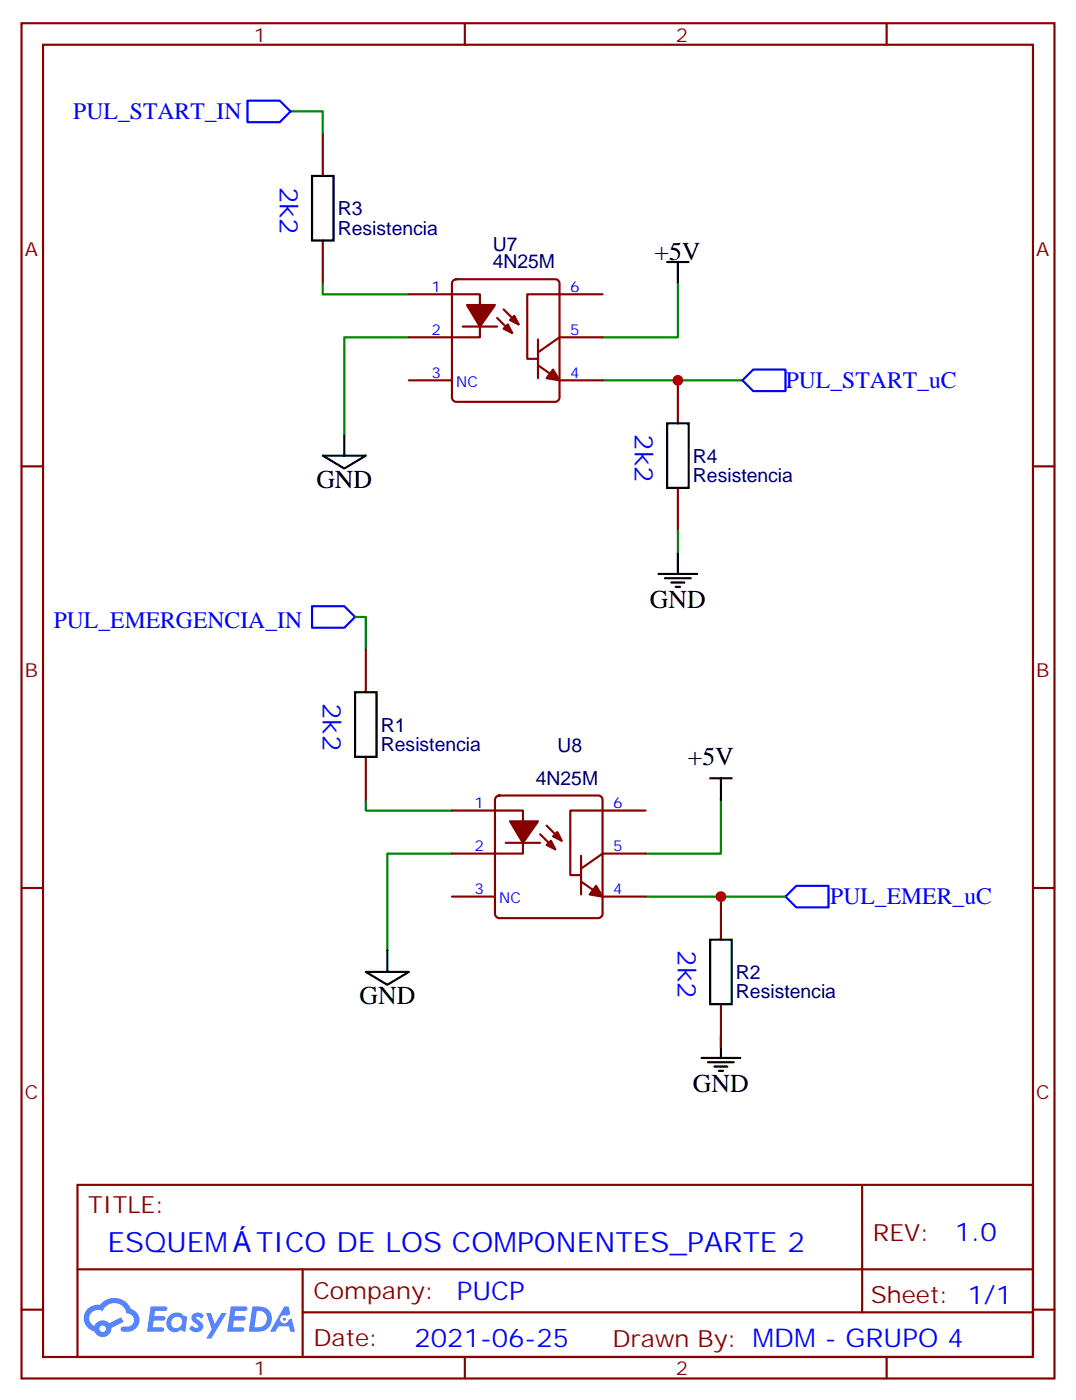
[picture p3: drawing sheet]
<svg xmlns="http://www.w3.org/2000/svg" width="176mm" height="230mm" viewBox="0 0 176 230" stroke-linecap="round" stroke-linejoin="round" font-family="sans-serif">
<g fill="none" stroke="#870000" stroke-width=".35">
<path d="M3.5 3.8h169.4v222.3h-169.4zM7.1 7.3h162.2v215.2h-162.2zM76.2 3.8v3.5M145.3 3.8v3.5M3.5 76.5h3.6M169.3 76.5h3.6M3.5 145.6h3.6M169.3 145.6h3.6M12.7 194.3h156.6v28.2h-156.6zM141.3 194.3v20.9M3.5 214.8h3.6M12.7 208.2h156.5"/>
<path d="M49.6 215.2h119.6M49.6 208.2v14.1M169.3 214.8h3.6M76.2 222.5v3.6M145.3 222.5v3.6"/>
</g>
<g fill="#5487ff">
<path d="M31.7 215.5a1.22 1.22 0 0 1 1.7 .3l-.4 .5a.47 .47 0 0 0-.3-.4 .47 .47 0 0 0-.5 .2v.1a1.55 1.55 0 0 1 1.1 1.5 1.34 1.34 0 0 1-2.3 .2l.5-.5a.6 .6 0 0 0 .4 .4 .6 .6 0 0 0 .6-.3l-.1-.2a1.48 1.48 0 0 1-1-1.4z"/>
<path d="M24.7 214.2h1.5a1.22 1.22 0 0 1 1.2 .2 .37 .37 0 0 1-.4 .6h-1.6l-.1 .8h1.5a.37 .37 0 0 1 .3 .4 .37 .37 0 0 1-.3 .4h-1.6l-.2 1.1h.8a1.15 1.15 0 0 1 1.1 .1 .36 .36 0 0 1-.3 .6h-2.5z"/>
<path d="M37.8 214.2h1.6a1.23 1.23 0 0 1 1.1 .2 .37 .37 0 0 1-.3 .6h-1.6l-.2 .8h1.6a.37 .37 0 0 1 .3 .4 .37 .37 0 0 1-.4 .4h-1.6l-.1 1.1h.7a1.15 1.15 0 0 1 1.1 .1 .36 .36 0 0 1-.3 .6h-2.5z"/>
<path d="M46.6 214.2h.7l.3 1.3-.6 .3a.69 .69 0 0 0-1 .3 .69 .69 0 0 0 .4 1 .69 .69 0 0 0 .9-.7l.5-.2 .6 2.2h-.8l-.3-.9h-1.7l-.5 .9h-.8z"/>
<path d="M33.8 215.3h.8l.6 1.8 1.1-1.8h.9l-2.6 4.2h-.8l.9-1.5z"/>
<path d="M41.4 214.2l-.6 4.2h1.3a2.11 2.11 0 0 0 2.5-2.1 2.11 2.11 0 0 0-2.5-2.1zM42.1 215a1.39 1.39 0 0 1 1.7 1.4 1.39 1.39 0 0 1-1.8 1.3h-.3z"/>
<path d="M27.7 215.9a1.48 1.48 0 0 0-.2 2 1.48 1.48 0 0 0 2 .3l.1-.1 .4 .2 .4 .1 .3-2.3-.2-.3h-.4a1.49 1.49 0 0 0-2.4 .1zM28.3 216.2a.91 .91 0 0 1 1.5 .2 .91 .91 0 0 1-.6 1.3 .88 .88 0 0 1-1.1-.3 .88 .88 0 0 1 .2-1.2z"/>
<path d="M14.4 214.6a2.18 2.18 0 0 0 1.1 3.7 1.44 1.44 0 0 0 1.6 .9 1.44 1.44 0 0 0 1.2-1.4l2-1-.5-.8-1.9 1a1.47 1.47 0 0 0-2.4 .4 1.39 1.39 0 0 1-.7-1.9 1.39 1.39 0 0 1 2-.5 2.08 2.08 0 0 1 2.2-1.3 2.08 2.08 0 0 1 1.8 1.7 1.07 1.07 0 0 1 1.2 1 1.07 1.07 0 0 1-1 1.1h-.7a.43 .43 0 0 0-.5 .4 .43 .43 0 0 0 .4 .5 2.06 2.06 0 0 0 2.1-.6 2.06 2.06 0 0 0 .3-2.3l-.7-.7-.4-.2a2.98 2.98 0 0 0-5.1-.6l-1.1 .1zM16.3 217.9a.55 .55 0 0 1 1.1 0 .55 .55 0 0 1-1.1 0z"/>
<circle cx="46.6" cy="216.3" r=".26"/>
</g>
<g fill="none" stroke="#000" stroke-width=".35">
<path d="M51.2 28.9h3.5v10.5h-3.5zM109.4 43h3.5M111.1 43v3.5M52.9 74.7h7.1l-3.6 2.1zM56.4 71.2v3.5M109.4 69.4h3.5v10.6h-3.5zM107.9 94.1h6.4M109 94.8h4.2M110.1 95.5h2.1M110.8 96.2h.7M111.1 90.6v3.5M58.2 113.5h3.5v10.6h-3.5z"/>
<path d="M116.4 127.6h3.5M118.2 127.6v3.6M60 159.4h7l-3.5 2.1zM63.5 155.9v3.5M116.4 154.1h3.5v10.6h-3.5zM115 173.5h6.4M116.1 174.2h4.2M117.1 174.9h2.1M117.8 175.6h.7M118.2 170v3.5"/>
</g>
<path d="M47.6 18.3h5.3v3.5M52.9 46.5v1.8h14.1M67 55.3h-10.6v15.9M111.1 46.5v8.8h-12.3M98.8 62.4h22.9M111.1 87.1v3.5M58.2 101.2h1.8v5.3M60 131.2v1.7h14.1M74.1 140h-10.6v15.9M118.2 131.2v8.8h-12.4M105.8 147h23" fill="none" stroke="#008700" stroke-width=".35"/>
<g fill="none" stroke="#870000" stroke-width=".35">
<path d="M52.9 21.8v7.1M52.9 39.4v7.1M67 48.3h11.7v7h-11.7M74.3 46l.5-.2h16.2a.71 .71 0 0 1 .7 .7v18.7a.76 .76 0 0 1-.7 .7h-16.2a.76 .76 0 0 1-.7-.7v-18.7zM75.8 53.6h5.7M81.5 52.1l2.5 2.5M82.5 50.7l2.5 2.5M88.2 59.9l3.5 2.5h7.1M88.2 55.7v6.3M98.8 48.3h-12.4v10.5h1.8M98.8 55.3h-7.1l-3.5 2.5M67 62.4h7.1"/>
<path d="M111.1 62.4v7M111.1 80v7.1M60 106.5v7M60 124.1v7.1M74.1 132.9h11.6v7.1h-11.6M81.4 130.7l.4-.2h16.3a.71 .71 0 0 1 .7 .7v18.7a.76 .76 0 0 1-.7 .7h-16.3a.76 .76 0 0 1-.7-.7v-18.7zM82.9 138.2h5.6M88.5 136.8l2.5 2.5M89.6 135.4l2.5 2.5M105.8 132.9h-12.3v10.6h1.7M105.8 140h-7l-3.6 2.5M74.1 147h7"/>
<path d="M95.2 144.6l3.6 2.4h7M95.2 140.3v6.4M118.2 147v7.1M118.2 164.7v7"/>
</g>
<path d="M40.6 16.5h5.3l1.7 1.8-1.7 1.7h-5.3zM123.5 60.6h5.3v3.5h-5.3l-1.8-1.7zM51.2 99.4h5.2l1.8 1.8-1.8 1.7h-5.2zM130.5 145.3h5.3v3.5h-5.3l-1.7-1.8z" fill="none" stroke="#00f" stroke-width=".35"/>
<g fill="#870000" stroke="#870000" stroke-width=".35">
<path d="M90.7 60.6l1 1.8-2.1-.4z"/>
<path d="M82.5 53.9l.8-.7 .7 1.4z"/>
<path d="M83.6 52.5l.7-.7 .7 1.4z"/>
<path d="M76.6 50h4.5l-2.4 3.6z"/>
<path d="M97.7 145.3l1.1 1.7-2.1-.3z"/>
<path d="M90.3 137.9l.7 1.4-1.4-.7z"/>
<path d="M91.4 136.5l.7 1.4-1.4-.7z"/>
<path d="M83.6 134.7h4.6l-2.5 3.5z"/>
</g>
<g fill="#c00">
<circle cx="111.1" cy="62.4" r=".88"/>
<circle cx="118.2" cy="147" r=".88"/>
</g>
<text font-size="4.6" fill="#00f" x="17.6" y="205.2">ESQUEM TICO DE LOS COMPONENTES_PARTE 2</text>
<g font-size="4.2" fill="#00f">
<text x="45.9" y="30.6" transform="rotate(90 45.9 30.6)">2k2</text>
<text x="104.1" y="71.2" transform="rotate(90 104.1 71.2)">2k2</text>
<text x="52.9" y="115.3" transform="rotate(90 52.9 115.3)">2k2</text>
<text x="111.1" y="155.9" transform="rotate(90 111.1 155.9)">2k2</text>
<text x="156.5" y="203.6">1.0</text>
<text x="74.9" y="213.1">PUCP</text>
<text x="68" y="220.9">2021-06-25</text>
</g>
<g font-size="4.2">
<text x="107.3" y="42.6">+5V</text>
<text x="51.9" y="80">GND</text>
<text x="106.5" y="99.8">GND</text>
<text x="112.8" y="125.5">+5V</text>
<text x="58.9" y="164.7">GND</text>
<text x="113.6" y="179.1">GND</text>
</g>
<g font-size="3.9" fill="#00f">
<text x="12" y="19.5">PUL_START_IN</text>
<text x="128.8" y="63.6">PUL_START_uC</text>
<text x="8.8" y="102.9">PUL_EMERGENCIA_IN</text>
<text x="136.1" y="148.3">PUL_EMER_uC</text>
</g>
<g font-size="3.9" fill="#800">
<text x="14.5" y="198.9">TITLE:</text>
<text x="143.1" y="203.6">REV:</text>
<text x="51.4" y="213.1">Company:</text>
<text x="142.7" y="213.7">Sheet: 1/1</text>
<text x="51.4" y="220.8">Date:</text>
<text x="100.4" y="220.9">Draw</text>
<text x="110.6" y="220.9">n By: MDM - GRUPO 4</text>
</g>
<g font-size="3.2" fill="#800">
<text x="41.6" y="6.8">1</text>
<text x="110.8" y="6.8">2</text>
<text x="4.1" y="41.9">A</text>
<text x="169.9" y="41.9">A</text>
<text x="4.1" y="111.1">B</text>
<text x="169.9" y="111.1">B</text>
<text x="4.1" y="180.2">C</text>
<text x="169.9" y="180.2">C</text>
<text x="41.6" y="225.5">1</text>
<text x="110.8" y="225.5">2</text>
</g>
<g font-size="3.2" fill="#000080">
<text x="55.4" y="35.3">R3</text>
<text x="55.4" y="38.5">Resistencia</text>
<text x="80.8" y="41.1">U7</text>
<text x="80.8" y="44">4N25M</text>
<text x="113.6" y="75.9">R4</text>
<text x="113.6" y="79">Resistencia</text>
<text x="62.4" y="120">R1</text>
<text x="62.4" y="123.1">Resistencia</text>
<text x="91.4" y="123.4">U8</text>
<text x="87.8" y="128.7">4N25M</text>
<text x="120.6" y="160.5">R2</text>
<text x="120.6" y="163.7">Resistencia</text>
</g>
<g font-size="2.5" fill="#00f">
<text x="70.8" y="47.9">1</text>
<text x="93.5" y="47.9">6</text>
<text x="70.8" y="55">2</text>
<text x="93.5" y="55">5</text>
<text x="70.8" y="62">3</text>
<text x="74.8" y="63.4">NC</text>
<text x="93.5" y="62">4</text>
<text x="77.8" y="132.6">1</text>
<text x="100.5" y="132.6">6</text>
<text x="77.8" y="139.6">2</text>
<text x="100.5" y="139.6">5</text>
<text x="77.8" y="146.7">3</text>
<text x="81.8" y="148.1">NC</text>
<text x="100.5" y="146.7">4</text>
</g>
</svg>
